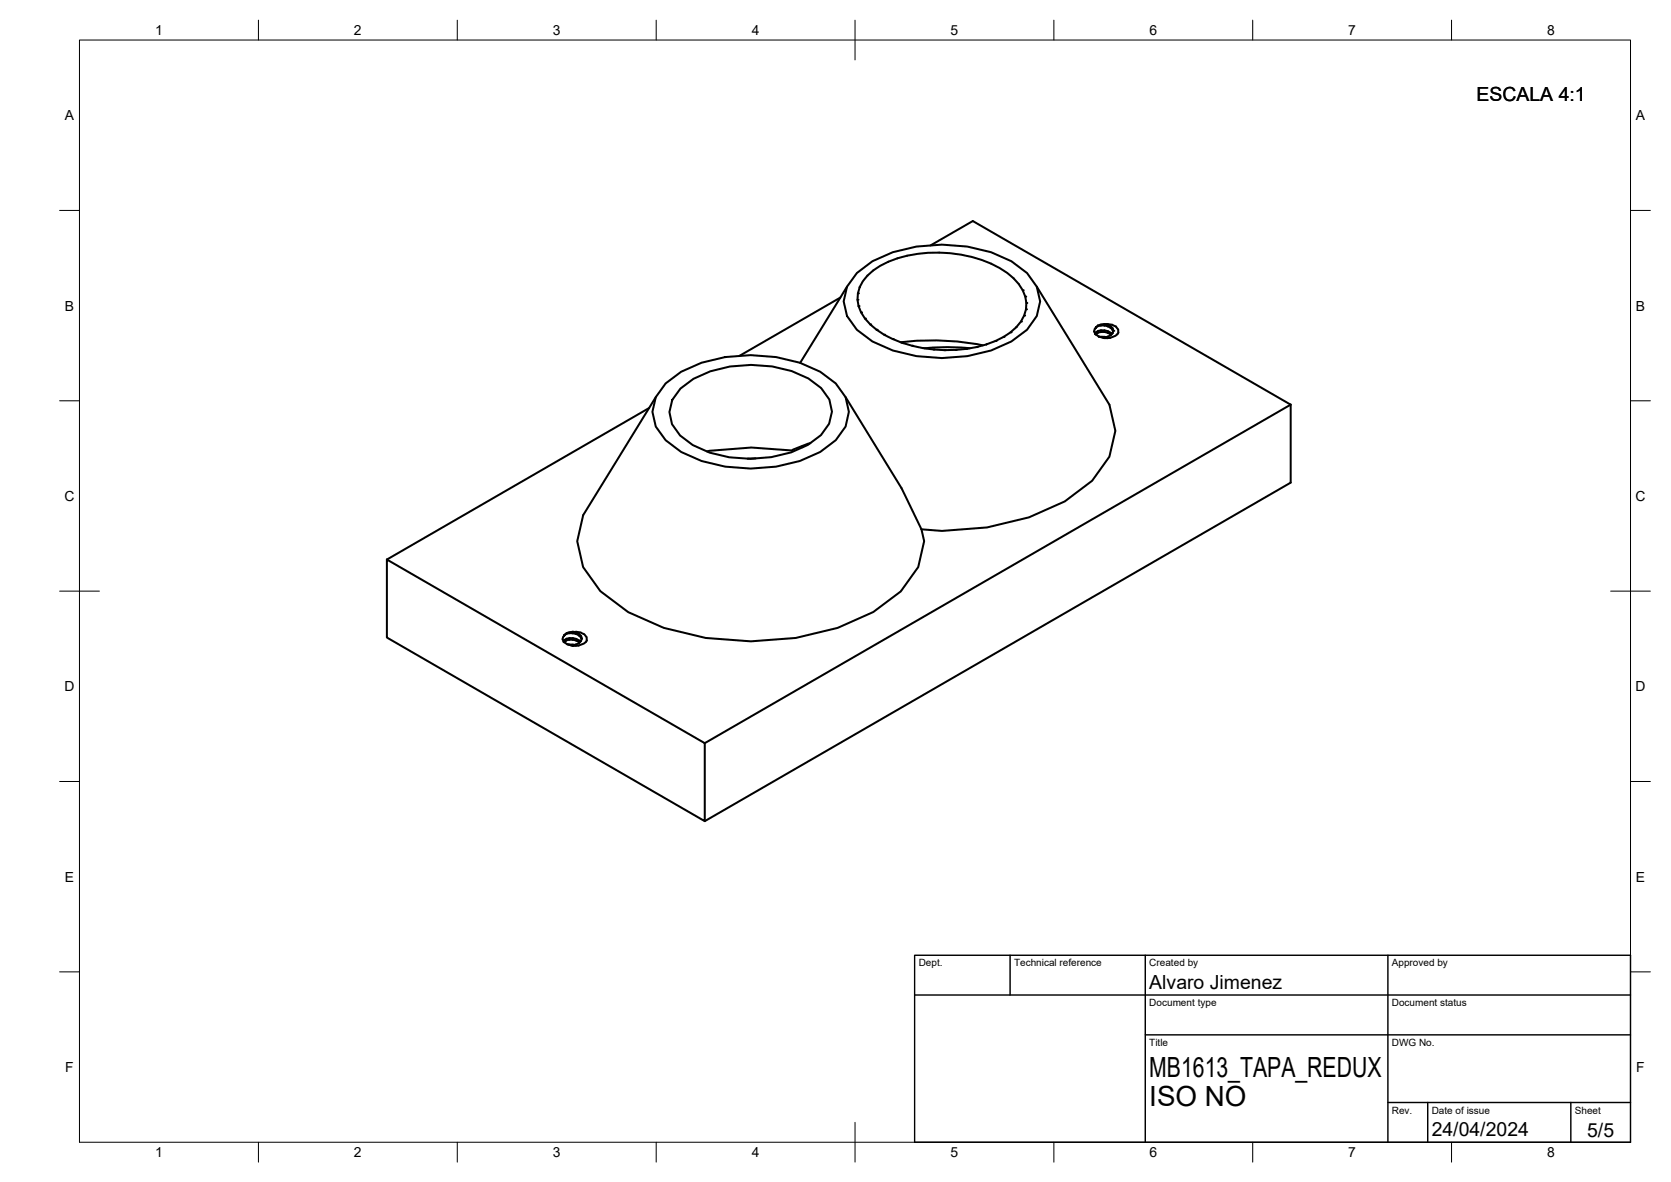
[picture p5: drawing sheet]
<svg xmlns="http://www.w3.org/2000/svg" width="420mm" height="297mm" viewBox="0 0 420 297" stroke-linecap="round" stroke-linejoin="round" font-family="sans-serif">
<!-- layer: Visible -->
<g fill="none" stroke="#000" stroke-width=".51">
<path d="M211.3 74.8l-25.4 14.7M213 72l-11.8 19.2M215.5 68.6l3.9-3a38.6 38.6 0 0 1 34.9 0l3.9 3 2.5 3.4 .8 3.7-.8 3.7-2.5 3.5-3.9 2.9a38.6 38.6 0 0 1-34.9 0l-3.9-2.9-2.5-3.5-.9-3.7 .9-3.7zM216.2 72.2a8.1 8.1 0 0 0 1.9 8.6 25 25 0 0 0 15.3 6.9 34.4 34.4 0 0 0 14.7-1.1M216.2 72.2a13.8 13.8 0 0 1 8.3-6.9 33.4 33.4 0 0 1 27.8 2.7 11.1 11.1 0 0 1 5.8 8.1 8.1 8.1 0 0 1-2.5 6.1M216.2 72.2h.1M234 61.7l10.6-6.2 79.9 46.2M260.7 72l18.3 29.7 1.5 6.5-1.5 6.6-4.4 6-6.9 5.2-9 4-10.5 2.6-11.3 .8-5.2-.4M164.9 99.8l-18.3 29.7-1.5 6.5 1.5 6.5 4.4 6.1 6.9 5.2 9 4 10.6 2.5 11.3 .9 11.3-.9 10.5-2.5 9-4 6.9-5.2 4.4-6.1 1.5-6.5-.7-3M167.4 96.4l3.9-3a38.7 38.7 0 0 1 34.9 0l3.9 3 2.5 3.4 .8 3.7-.8 3.7-2.5 3.4-3.9 3a38.7 38.7 0 0 1-34.9 0l-3.9-3-2.5-3.4-.9-3.7 .9-3.7zM171.1 97.6a26 26 0 0 1 17.7-5.9l5.3 .4a21 21 0 0 1 12.4 5.5l2 2.8 .7 3-.7 3.1-2.1 2.9a26 26 0 0 1-17.7 5.9 28 28 0 0 1-14.5-3.4l-3.2-2.5-2-2.8-.7-3 .7-3.1zM212.6 99.8l14.1 22.9 5 10.3"/>
<path d="M226.5 86l3.9-.4a67.7 67.7 0 0 1 16.7 1.2M243.9 87.5a57.3 57.3 0 0 0-11.4 0M248.1 86.5v.1M255.6 82.2a18.4 18.4 0 0 1-7.5 4.3M255.6 82.2h.1M275.5 82.5a.96 .96 0 0 0-.1 1.5 3.4 3.4 0 0 0 2.1 .9 3.8 3.8 0 0 0 3.7-1.3M276.1 83.6l-.6 .5M276.1 82l-.6 .5M276.1 83.6h.1M276.1 82h.1M276.7 84.7h1.3M276.8 81.8h.9"/>
<path d="M276.8 81.8l-.7 .2M276.8 81.8h.1M277.2 84.8h.4M277.6 84.8h.1M277.7 83.4l-1.6 .2M277.7 81.8h.1M277.7 83.4h.1M277.7 83.4l1.6 .6M277.7 81.8l1.6 .6M278.1 81.5h-1.3l-.7 .3-.6 .7M278.1 81.5l1.6 .1M278.1 81.5l.4 .1"/>
<path d="M278.5 84.6l-.8 .2M278.5 84.6h.1M278.6 81.6l.7 .4M279.2 84.3l-.7 .3M279.2 84.3h.1M279.3 84h.1M279.3 82.4h.1M279.3 84l.1 .1M279.3 83.6a3.4 3.4 0 0 0-3.7-.1l-.2 .5M279.3 82.4l.5 .5M279.3 82l.5 .5 .1 .6-.2 .6M279.3 83.6l.3 .3"/>
<path d="M279.7 81.6l.9 .4M279.7 83.7l-.5 .6M279.7 83.7h.1M279.8 82.9h.1M279.8 82.9l.1 .4M280.6 82.1a1.4 1.4 0 0 1 .6 1.5M163.2 102.5l-65.9 38.1M190 115.2l-2 .1M201.7 112.1l.1 .3M203.8 111.4l-4.7 1.8-10.2-.7-11.1 .9M324.5 101.7v19.6l-147.3 85.1M324.5 101.7l-147.3 85.1"/>
<path d="M97.3 140.6l79.9 46.2v19.6l-79.9-46.2zM141.8 159.8l-.2 .2-.2 .6 .4 .7M142 159.6h-.1M144.4 158.8h.6a3.2 3.2 0 0 1 2.5 1.3 1.46 1.46 0 0 1-1.3 1.9l-1.4 .3-1-.1a3.4 3.4 0 0 1-2-.9M144.4 158.8l-1.3 .1-.7 .2-.6 .7 .1-.2M144.4 158.8l.5 .1M144.9 159.3l-1.7-.2-1.2 .5M144.9 159.3h.1M144.9 159.3l.7 .4M144.9 158.9l.7 .4M145.6 159.7h.1M145.6 159.7l.5 .6 .1 .3"/>
<path d="M145.6 159.3l.5 .6 .2 .6-.2 .6-.5 .5M141.8 161.3h.1M144 160.8l-1.5 .1-.6 .5M144 160.8h.1M144 160.3l-1.6 .2-.5 .4-.1 .4M144 160.8l.9 .2M144 162h-1M144.1 160.4l.8 .2M144.1 162l.3 .1M144.8 162l-1.3 .2M144.8 162h.1M144.9 161h.1"/>
<path d="M144.9 161l.7 .4M144.9 160.6l1 .7M145.6 161.6l-.8 .4M145.6 161.6h.1M145.6 161.4h.1"/>
</g>
<g fill="#000">
<circle cx="215.6" cy="75.3" r=".25"/>
<circle cx="215.7" cy="73.7" r=".25"/>
<circle cx="215.9" cy="76.9" r=".25"/>
<circle cx="216.5" cy="78.5" r=".25"/>
<circle cx="257.2" cy="72.9" r=".25"/>
<circle cx="257.5" cy="79.3" r=".25"/>
<circle cx="257.8" cy="74.5" r=".25"/>
<circle cx="258" cy="77.7" r=".25"/>
<circle cx="258.1" cy="76.1" r=".25"/>
<circle cx="217.5" cy="80.1" r=".25"/>
<circle cx="218.8" cy="81.5" r=".25"/>
<circle cx="220.4" cy="82.9" r=".25"/>
<circle cx="222.3" cy="84.1" r=".25"/>
<circle cx="224.5" cy="85.2" r=".25"/>
<circle cx="226.8" cy="86.2" r=".25"/>
<circle cx="229.4" cy="86.9" r=".25"/>
<circle cx="232" cy="87.5" r=".25"/>
<circle cx="234.8" cy="87.8" r=".25"/>
<circle cx="237.5" cy="88" r=".25"/>
<circle cx="240.3" cy="87.9" r=".25"/>
<circle cx="243" cy="87.7" r=".25"/>
<circle cx="245.6" cy="87.2" r=".25"/>
<circle cx="250.3" cy="85.7" r=".25"/>
<circle cx="252.3" cy="84.7" r=".25"/>
<circle cx="254.1" cy="83.5" r=".25"/>
<circle cx="256.7" cy="80.8" r=".25"/>
<circle cx="275.6" cy="83.9" r=".25"/>
<circle cx="276.3" cy="84.6" r=".25"/>
<circle cx="276.8" cy="83.4" r=".25"/>
<circle cx="277.6" cy="84.9" r=".25"/>
<circle cx="279.9" cy="83.1" r=".25"/>
<circle cx="141.9" cy="161.3" r=".25"/>
<circle cx="142.6" cy="161.9" r=".25"/>
<circle cx="143.9" cy="162.3" r=".25"/>
</g>
<!-- layer: BORDER -->
<g fill="none" stroke="#000" stroke-width=".25">
<path d="M20 10.1h390v276.9h-390zM65 5.1v5M115 5.1v5M165 5.1v5M215 5.1v10M265 5.1v5M315 5.1v5M365 5.1v5M15 52.9h5M410 52.9h5M15 100.7h5M410 100.7h5"/>
<path d="M15 148.6h10M405 148.6h10M15 196.4h5M410 196.4h5M15 244.2h5M410 244.2h5M65 287v5M115 287v5M165 287v5M215 282.1v9.9M265 287v5M315 287v5"/>
<path d="M365 287v5"/>
</g>
<!-- layer: TITLEBLOCK -->
<path d="M230 240.1h180v46.9h-180zM230 250h180M254 240.1v9.9M288 240.1v46.9M349 240.1v46.9M288 260.1h122M349 277.1h61M359 277.1v9.9M395 277.1v9.9" fill="none" stroke="#000" stroke-width=".36"/>
<g font-size="7">
<text x="289" y="270.6">MB1613_TAPA_REDUX</text>
<text x="289" y="278.1">ISO NO</text>
</g>
<g font-size="4.9">
<text x="371.3" y="25.3">ESCALA 4:1</text>
<text x="289" y="248.5">Alvaro Jimenez</text>
<text x="360" y="285.5">24/04/2024</text>
<text x="399.1" y="285.7">5/5</text>
</g>
<g font-size="3.5">
<text x="39" y="8.8">1</text>
<text x="89" y="8.8">2</text>
<text x="139" y="8.8">3</text>
<text x="189" y="8.8">4</text>
<text x="239" y="8.8">5</text>
<text x="289" y="8.8">6</text>
<text x="339" y="8.8">7</text>
<text x="389" y="8.8">8</text>
<text x="16.3" y="30.2">A</text>
<text x="411.3" y="30.2">A</text>
<text x="16.3" y="78">B</text>
<text x="411.3" y="78">B</text>
<text x="16.2" y="125.9">C</text>
<text x="411.2" y="125.9">C</text>
<text x="16.2" y="173.7">D</text>
<text x="411.2" y="173.7">D</text>
<text x="16.3" y="221.6">E</text>
<text x="411.3" y="221.6">E</text>
<text x="16.4" y="269.4">F</text>
<text x="411.4" y="269.4">F</text>
<text x="39" y="290.8">1</text>
<text x="89" y="290.8">2</text>
<text x="139" y="290.8">3</text>
<text x="189" y="290.8">4</text>
<text x="239" y="290.8">5</text>
<text x="289" y="290.8">6</text>
<text x="339" y="290.8">7</text>
<text x="389" y="290.8">8</text>
</g>
<g font-size="2.5">
<text x="231" y="242.9">Dept.</text>
<text x="255" y="242.9">Technical reference</text>
<text x="289" y="242.9">Created by</text>
<text x="350" y="242.9">Approved by</text>
<text x="289" y="252.8">Document type</text>
<text x="350" y="252.8">Document status</text>
<text x="289" y="262.9">Title</text>
<text x="350" y="262.9">DWG No.</text>
<text x="350" y="279.9">Rev.</text>
<text x="360" y="279.9">Date of issue</text>
<text x="396" y="279.9">Sheet</text>
</g>
</svg>
